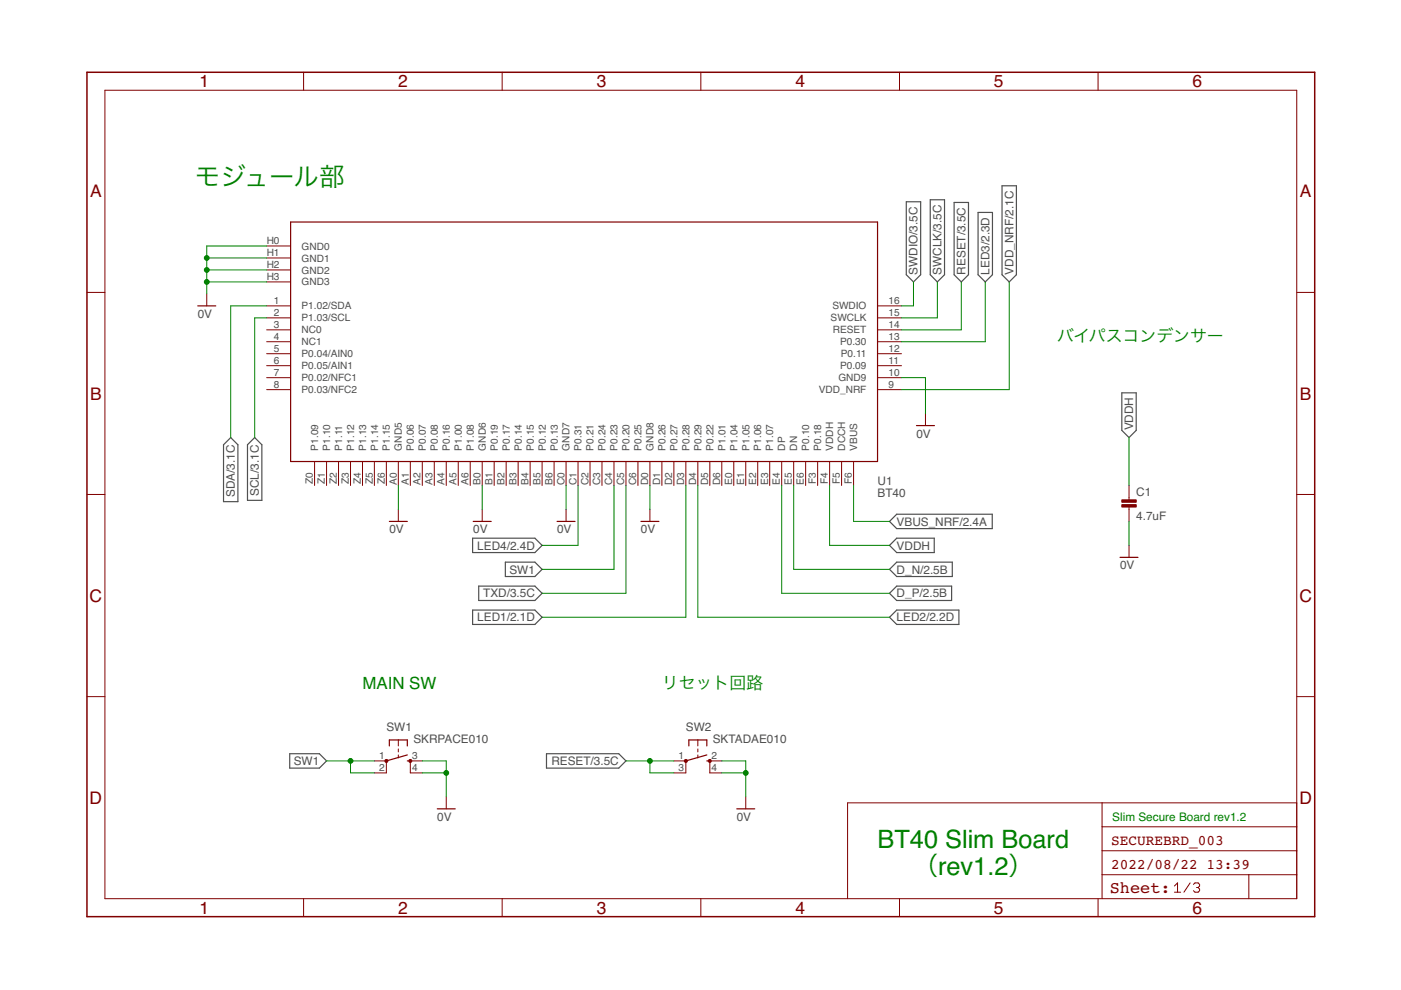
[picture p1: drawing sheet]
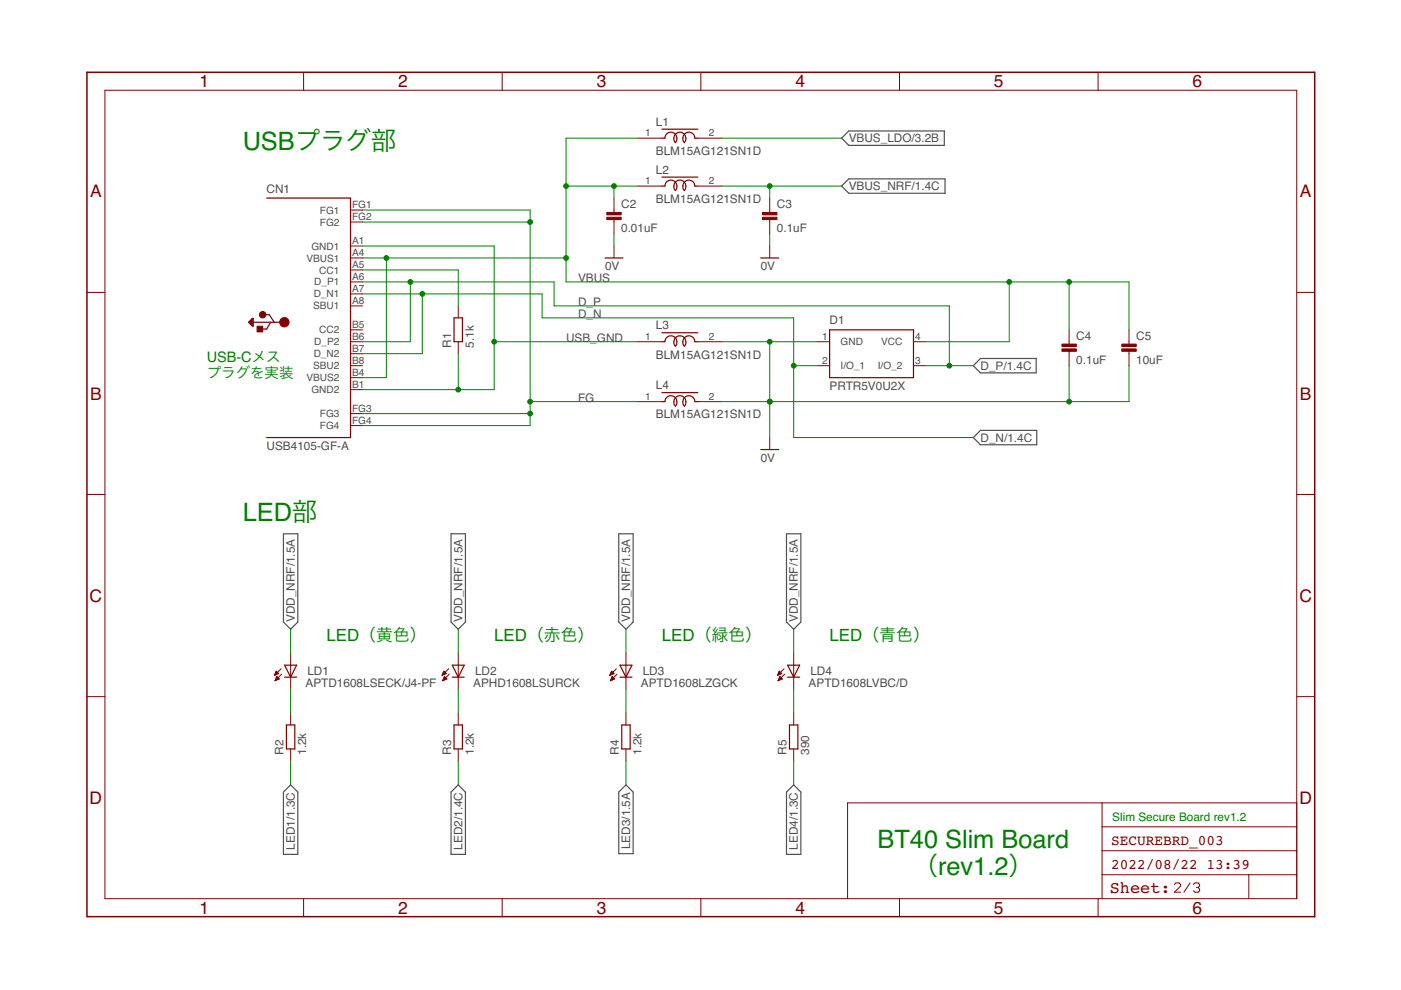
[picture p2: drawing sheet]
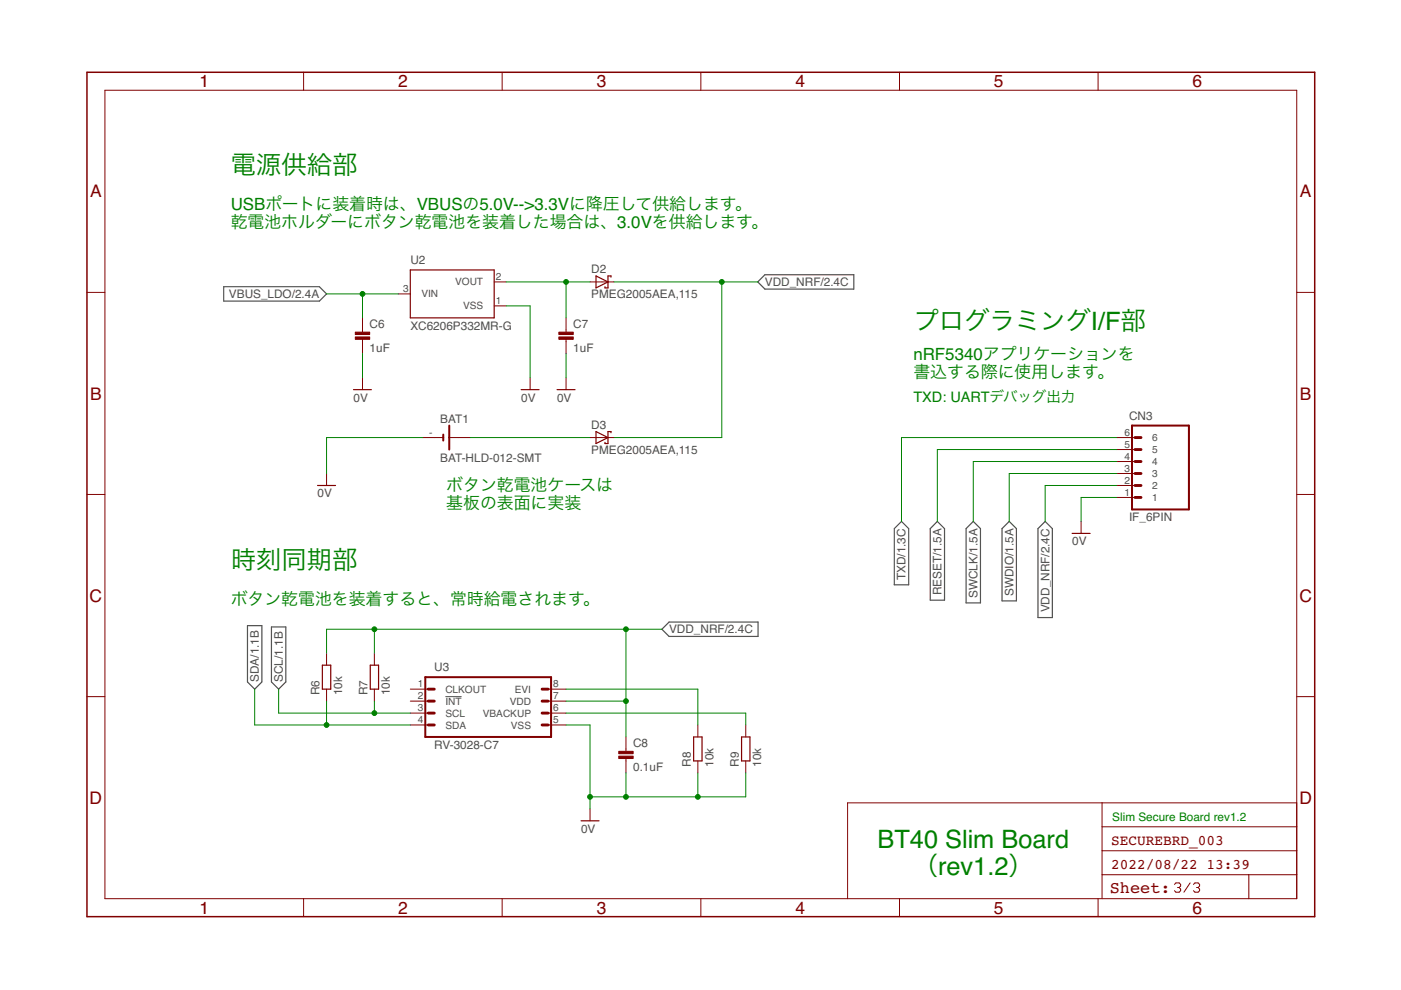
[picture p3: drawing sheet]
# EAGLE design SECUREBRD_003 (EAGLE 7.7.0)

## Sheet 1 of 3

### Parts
C1  4.7uF  CAP_0603  [C0603K]
SW1  SKRPACE010  [SKRPACE010]
SW2  SKTADAE010  [SKTADAE010]
U1  BT40  [BM40-B_1PRIMARY]

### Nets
0V: C1.2 SW1.3(S) SW1.4(S1) SW2.2(S) SW2.4(S1) U1.10(GND9) U1.A0(GND5) U1.B0(GND6) U1.C0(GND7) U1.D0(GND8) U1.H0(GND0) U1.H1(GND1) U1.H2(GND2) U1.H3(GND3) ; also sheet 2,3
D_N: U1.E5(DN) ; also sheet 2
D_P: U1.E4(DP) ; also sheet 2
LED1: U1.D3(P0.28) ; also sheet 2
LED2: U1.D4(P0.29) ; also sheet 2
LED3: U1.13(P0.30) ; also sheet 2
LED4: U1.C1(P0.31) ; also sheet 2
RESET: SW2.1(P) SW2.3(P1) U1.14(RESET) ; also sheet 3
SCL: U1.2(P1.03/SCL) ; also sheet 3
SDA: U1.1(P1.02/SDA) ; also sheet 3
SW1: SW1.1(P) SW1.2(P1) U1.C4(P0.23)
SWCLK: U1.15(SWCLK) ; also sheet 3
SWDIO: U1.16(SWDIO) ; also sheet 3
TXD: U1.C5(P0.20) ; also sheet 3
VBUS_NRF: U1.F6(VBUS) ; also sheet 2
VDD_NRF: U1.9(VDD_NRF) ; also sheet 2,3
VDDH: C1.1 U1.F4(VDDH)
Unconnected: U1.3(NC0) U1.4(NC1) U1.5(P0.04/AIN0) U1.6(P0.05/AIN1) U1.7(P0.02/NFC1) U1.8(P0.03/NFC2) U1.11(P0.09) U1.12(P0.11) U1.A1(P0.06) U1.A2(P0.07) U1.A3(P0.08) U1.A4(P0.16) U1.A5(P1.00) U1.A6(P1.08) U1.B1(P0.19) U1.B2(P0.17) U1.B3(P0.14) U1.B4(P0.15) U1.B5(P0.12) U1.B6(P0.13) U1.C2(P0.21) U1.C3(P0.24) U1.C6(P0.25) U1.D1(P0.26) U1.D2(P0.27) U1.D5(P0.22) U1.D6(P1.01) U1.E0(P1.04) U1.E1(P1.05) U1.E2(P1.06) U1.E3(P1.07) U1.E6(P0.10) U1.F3(P0.18) U1.F5(DCCH) U1.Z0(P1.09) U1.Z1(P1.10) U1.Z2(P1.11) U1.Z3(P1.12) U1.Z4(P1.13) U1.Z5(P1.14) U1.Z6(P1.15)

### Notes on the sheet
- モジュール部
- バイパスコンデンサー
- MAIN SW | リセット回路
- Slim Secure Board rev1.2
- BT40 Slim Board
       （rev1.2）

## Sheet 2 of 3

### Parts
C2  0.01uF  CAP_0402K  [C0402K]
C3  0.1uF  CAP_0402K  [C0402K]
C4  0.1uF  CAP_0402K  [C0402K]
C5  10uF  CAP_0603  [C0603K]
CN1  USB4105-GF-A  [USB4105-GF-A]
D1  PRTR5V0U2X  [SOT143B]
L1  BLM15AG121SN1D  [C0402K]
L2  BLM15AG121SN1D  [C0402K]
L3  BLM15AG121SN1D  [C0402K]
L4  BLM15AG121SN1D  [C0402K]
LD1  APTD1608LSECK/J4-PF  [APTD1608]
LD2  APHD1608LSURCK  [APTD1608]
LD3  APTD1608LZGCK  [APTD1608]
LD4  APTD1608LVBC/D  [APTD1608]
R1  5.1k  RESISTOR_0402  [R0402]
R2  1.2k  RESISTOR_0402  [R0402]
R3  1.2k  RESISTOR_0402  [R0402]
R4  1.2k  RESISTOR_0402  [R0402]
R5  390  RESISTOR_0402  [R0402]

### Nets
0V: C2.2 C3.2 C4.2 C5.2 D1.1(GND) L3.2 L4.2 ; also sheet 1,3
D_N: CN1.A7(D_N1) CN1.B7(D_N2) D1.2(I/O_1) ; also sheet 1
D_P: CN1.A6(D_P1) CN1.B6(D_P2) D1.3(I/O_2) ; also sheet 1
FG: CN1.FG1 CN1.FG2 CN1.FG3 CN1.FG4 L4.1
LED1: R2.1 ; also sheet 1
LED2: R3.1 ; also sheet 1
LED3: R4.1 ; also sheet 1
LED4: R5.1 ; also sheet 1
N$1: LD4.C R5.2
N$2: CN1.A5(CC1) R1.2
N$6: LD3.C R4.2
N$7: LD2.C R3.2
N$8: LD1.C R2.2
USB_GND: CN1.A1(GND1) CN1.B1(GND2) L3.1 R1.1
VBUS: C2.1 C4.1 C5.1 CN1.A4(VBUS1) CN1.B4(VBUS2) D1.4(VCC) L1.1 L2.1
VBUS_LDO: L1.2 ; also sheet 3
VBUS_NRF: C3.1 L2.2 ; also sheet 1
VDD_NRF: LD1.A LD2.A LD3.A LD4.A ; also sheet 1,3
Unconnected: CN1.A8(SBU1) CN1.B5(CC2) CN1.B8(SBU2)

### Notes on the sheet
- USBプラグ部
- USB-Cメス
  プラグを実装
- LED部
- LED（黄色） | LED（赤色） | LED（緑色） | LED（青色）
- Slim Secure Board rev1.2
- BT40 Slim Board
       （rev1.2）

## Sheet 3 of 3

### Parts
BAT1  BAT-HLD-012-SMT  [BAT-HLD-012-SMT]
C6  1uF  CAP_0603  [C0603K]
C7  1uF  CAP_0603  [C0603K]
C8  0.1uF  CAP_0402K  [C0402K]
CN3  IF_6PIN  [HEADER_6PIN]
D2  PMEG2005AEA,115  [SOD323-W]
D3  PMEG2005AEA,115  [SOD323-W]
R6  10k  RESISTOR_0402  [R0402]
R7  10k  RESISTOR_0402  [R0402]
R8  10k  RESISTOR_0402  [R0402]
R9  10k  RESISTOR_0402  [R0402]
U2  XC6206P332MR-G  [SOT23]
U3  RV-3028-C7  [SON-8]

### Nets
0V: BAT1.- C6.2 C7.2 C8.2 CN3.1 R8.1 R9.1 U2.1(VSS) U3.5(VSS) ; also sheet 1,2
N$4: C7.1 D2.A U2.2(VOUT)
N$9: R9.2 U3.6(VBACKUP)
N$10: R8.2 U3.8(EVI)
RESET: CN3.5 ; also sheet 1
SCL: R7.1 U3.3(SCL) ; also sheet 1
SDA: R6.1 U3.4(SDA) ; also sheet 1
SWCLK: CN3.4 ; also sheet 1
SWDIO: CN3.3 ; also sheet 1
TXD: CN3.6 ; also sheet 1
VBUS_LDO: C6.1 U2.3(VIN) ; also sheet 2
VDD_BAT: BAT1.+@2(+) D3.A
VDD_NRF: C8.1 CN3.2 D2.C D3.C R6.2 R7.2 U3.7(VDD) ; also sheet 1,2
Unconnected: U3.1(CLKOUT) U3.2(!INT!)

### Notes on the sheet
- 電源供給部
- USBポートに装着時は、VBUSの5.0V-->3.3Vに降圧して供給します。
  乾電池ホルダーにボタン乾電池を装着した場合は、3.0Vを供給します。
- プログラミングI/F部
- nRF5340アプリケーションを
  書込する際に使用します。
- TXD: UARTデバッグ出力
- ボタン乾電池ケースは
  基板の表面に実装
- 時刻同期部
- ボタン乾電池を装着すると、常時給電されます。
- Slim Secure Board rev1.2
- BT40 Slim Board
       （rev1.2）
